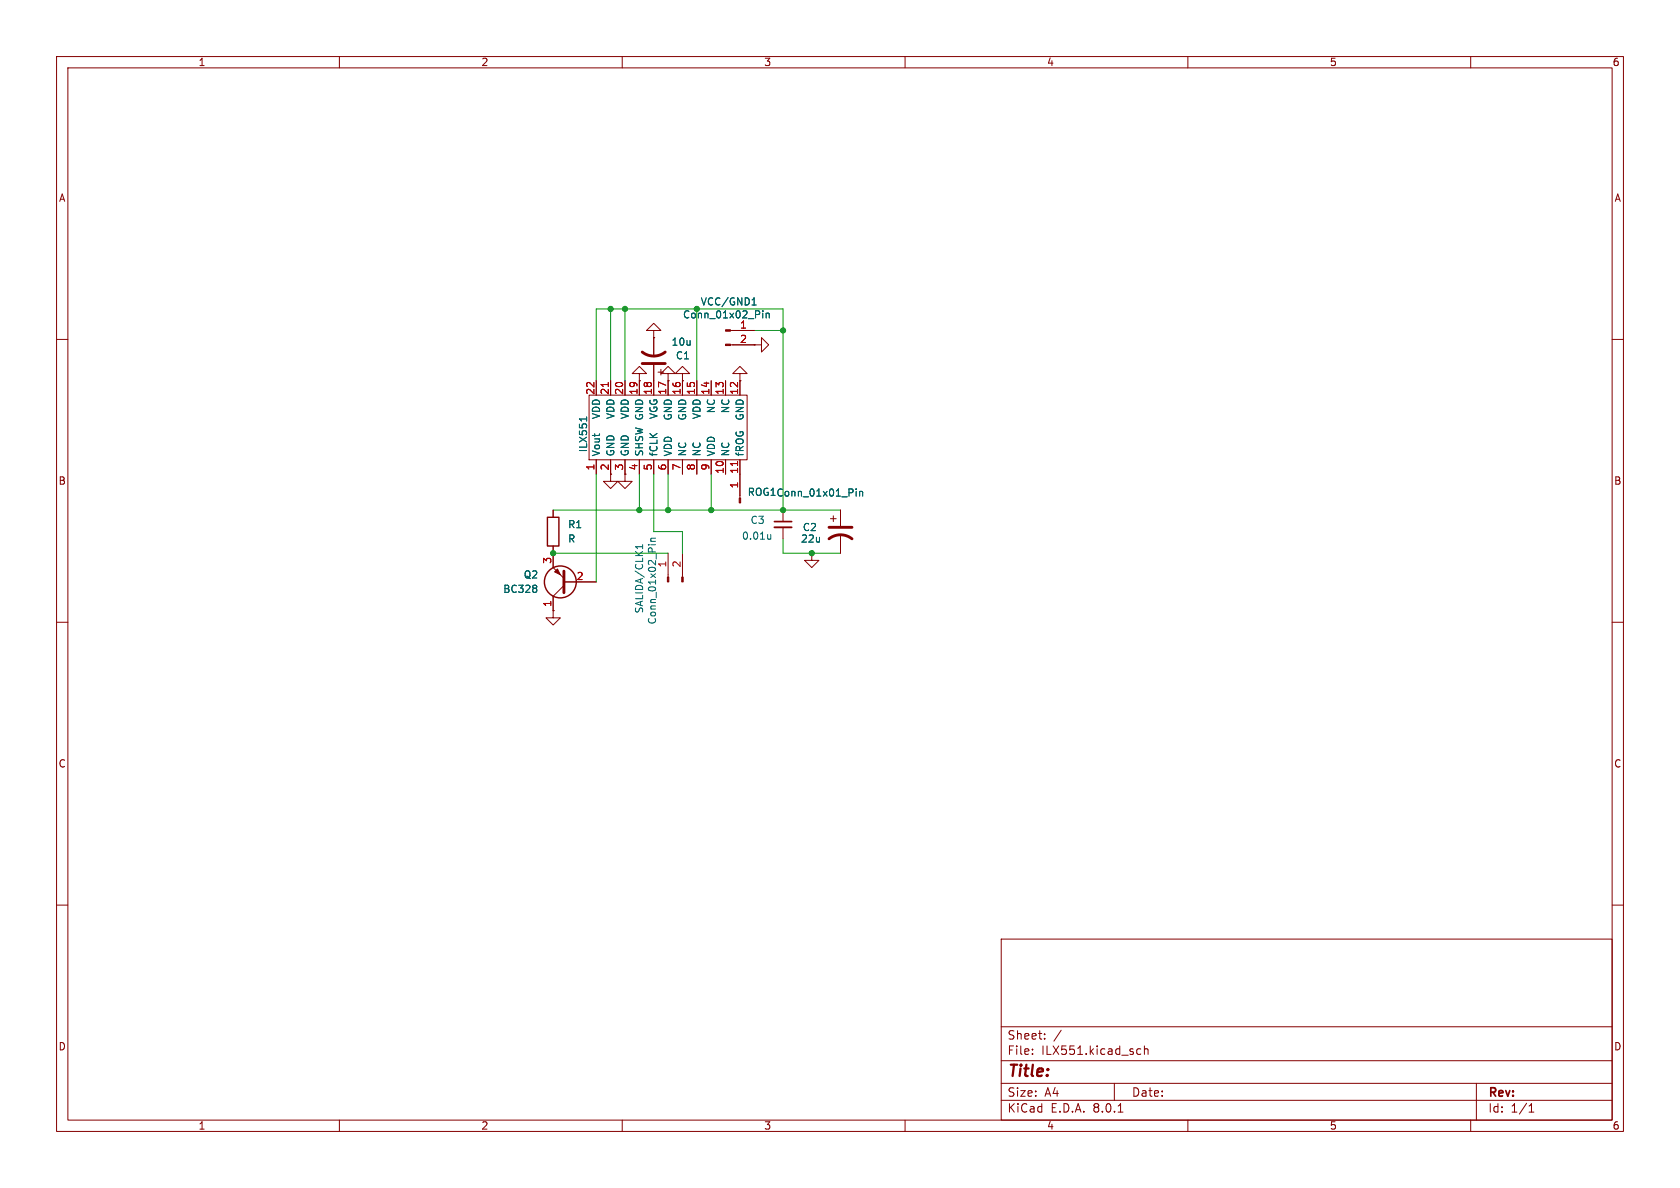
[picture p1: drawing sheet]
<svg xmlns="http://www.w3.org/2000/svg" width="297mm" height="210mm" viewBox="0 0 297 210" stroke-linecap="round" stroke-linejoin="round" font-family="sans-serif">
<g fill="none" stroke="#840000" stroke-width=".18">
<path d="M10 10h277v190h-277zM12 12h273v186h-273zM60 10v2M110 10v2M160 10v2M210 10v2M260 10v2M10 60h2M115.6 58.4h1.2l-1.2-1.2-1.3 1.2h1.3v1.3M115.6 59.7h.1M115.6 59.7v3.3M129.1 58.4h4.2"/>
<path d="M285 60h2M104.1 69.9h28v11.4h-28zM105.4 67.3v2.6M107.9 67.3v2.6M110.5 67.3v2.6M113 66h1.3l-1.3-1.2-1.2 1.2h1.2v1.3M113 67.3h.1M113 67.3v2.6M115.6 64.5v5.4M116.3 65.8h1M116.8 65.3v1M118.1 66h1.3l-1.3-1.2-1.3 1.2h1.3v1.3"/>
<path d="M118.1 67.3h.1M118.1 67.3v2.6M120.6 66h1.3l-1.3-1.2-1.2 1.2h1.2v1.3M120.6 67.3h.1M120.6 67.3v2.6M123.2 67.3v2.6M125.7 67.3v2.6M128.3 67.3v2.6M129.1 61h4.2M130.8 66h1.3l-1.3-1.2-1.3 1.2h1.3v1.3M130.8 67.3h.1M130.8 67.3v2.6"/>
<path d="M133.3 61h1.3v-1.3l1.3 1.3-1.3 1.2v-1.2M133.3 61h.1M97.8 96.5v3.8l1.9 1.9M97.8 90.2v1.2M105.4 81.3v2.5M107.9 81.3v3.8h1.3l-1.3 1.3-1.2-1.3h1.2M110.5 83.8v1.3h1.3l-1.3 1.3-1.3-1.3h1.3M110.5 83.8h.1M110.5 81.3v2.5M113 81.3v2.5M115.6 81.3v2.5M118.1 81.3v2.5"/>
<path d="M118.1 97.8v4.2M120.6 81.3v2.5M120.6 97.8v4.2M123.2 81.3v2.5M125.7 81.3v2.5M128.3 81.3v2.5M130.8 81.3v6.7M138.4 90.2v2M138.4 93.2v2.1M143.5 97.8v1.3h1.3l-1.3 1.2-1.3-1.2h1.3M143.5 97.8h.1M146.8 91.7h1"/>
<path d="M147.3 91.2v1M148.6 90.2v2.8M148.6 94.5v3.3M10 110h2M97.8 108v1.2h1.3l-1.3 1.3-1.3-1.3h1.3M97.8 108h.1M99.7 103.5l-1.9 1.9v2.6M99.7 102.9h5.7M285 110h2M10 160h2M285 160h2M177 166h108v32h-108z"/>
<path d="M60 198v2M110 198v2M160 198v2M177 194.5h108M177 191.5h108M177 187.5h108M177 181.5h108M182.5 186.3v.1M182.5 185.5v.1M184.7 183.6v.1M184.7 182.8v.1M187.6 182.1l-1.3 2"/>
<path d="M197 191.5v3M197.7 196.6h.8M201.1 186.3h.6M201.1 185.5h.6M202.3 185.5l.2-.1 .4 .1 .1 .9M202.3 184.9v1.5M210 198v2M260 198v2M261 191.5v6.5M270.3 196.6h.9M270.3 195.5l.4-.4v1.5"/>
</g>
<path d="M113.5 62.2a3.3 3.3 0 0 0 4.1 0M113.5 64.3h4.1M146.6 95.3a3.3 3.3 0 0 1 4 0M146.6 93.2h4M99.7 101v3.8" fill="none" stroke="#840000" stroke-width=".51"/>
<g fill="#840000" stroke="#840000" stroke-width=".18">
<path d="M128.3 60.8h.8v.3h-.8z"/>
<path d="M128.3 58.3h.8v.2h-.8z"/>
<path d="M98 101.1l.6-.5 .5 1z"/>
<path d="M120.5 102h.3v.9h-.3z"/>
<path d="M118 102h.2v.9h-.2z"/>
<path d="M130.7 88h.2v.9h-.2z"/>
</g>
<g fill="none" stroke="#006464" stroke-width=".18">
<path d="M133 53.9h.7M133.1 53l.2-.4v1.3M134.8 54.9v.2M134.8 55.4v.8M135.4 55.4v.8M135.4 55.5l.2-.1h.3l.1 .8M103.7 73.7v.7M103.7 74.1h-1.3l.2 .1M113.6 96.3v.7M113.6 96.6h-1.3l.4 .4M114.6 96.3h.1M115 96.3h.9"/>
<path d="M115 95.7h.9M115.9 95.1l-.8 .1-.1 .3 .2 .2M136.3 94.5v.8M136.3 95.2l-.4 .1M151.4 86.4v.2M151.4 86.9v.8M152 86.9v.8M152 87l.1-.1h.4v.8M94.8 103.5l.1 .2-.1 .2M94.8 104.1l.1 .1-.1 .5"/>
</g>
<g fill="none" stroke="#840000" stroke-width=".25">
<path d="M96.8 91.4h2v5.1h-2z"/>
<circle cx="99.1" cy="102.9" r="2.82"/>
</g>
<path d="M107.5 67.6v.7M130.4 81.6v.7" fill="none" stroke="#a90000" stroke-width=".18"/>
<path d="M136.9 93.2h3.1" fill="none" stroke="#840000" stroke-width=".33"/>
<path d="M136.9 92.2h3.1" fill="none" stroke="#840000" stroke-width=".3"/>
<g fill="none" stroke="#009600" stroke-width=".18">
<path d="M107.9 54.6v12.7M110.5 54.6v12.7M123.2 54.6v12.7M133.3 58.4h5.1M105.4 67.3v-12.7h33v35.6M97.8 90.2h50.8M97.8 97.8h20.3M105.4 83.8v19.1M113 83.8v6.4M115.6 83.8v10.2h5v3.8M118.1 83.8v6.4M125.7 83.8v6.4"/>
<path d="M138.4 95.3v2.5h10.2"/>
</g>
<g fill="#009600" stroke="#009600" stroke-width=".18">
<circle cx="138.4" cy="90.2" r=".46"/>
<circle cx="125.7" cy="90.2" r=".46"/>
<circle cx="110.5" cy="54.6" r=".46"/>
<circle cx="107.9" cy="54.6" r=".46"/>
<circle cx="123.2" cy="54.6" r=".46"/>
<circle cx="138.4" cy="58.4" r=".46"/>
<circle cx="113" cy="90.2" r=".46"/>
<circle cx="118.1" cy="90.2" r=".46"/>
<circle cx="143.5" cy="97.8" r=".46"/>
<circle cx="97.8" cy="97.8" r=".46"/>
</g>
<text font-size="2.8" fill="#840000" x="178" y="190.9">Title:</text>
<g font-size="2.1" fill="#840000">
<text x="178" y="184">Sheet:</text>
<text x="178" y="186.7">File:</text>
<text x="184.1" y="186.7">ILX551.kicad_sch</text>
<text x="178" y="196.9">KiCad</text>
<text x="178" y="194.1">Size:</text>
<text x="184.7" y="194.1">A4</text>
<text x="185.7" y="196.9">E.D.A.</text>
<text x="193.3" y="196.9">8.0.1</text>
<text x="200" y="194.1">Date:</text>
<text x="263" y="194.3">Rev:</text>
<text x="263" y="196.9">Id:</text>
<text x="267.1" y="196.9">1/1</text>
</g>
<g font-size="1.8" fill="#840000">
<text x="35" y="11.9">1</text>
<text x="85" y="11.9">2</text>
<text x="135" y="11.9">3</text>
<text x="185" y="11.9">4</text>
<text x="235" y="11.9">5</text>
<text x="285" y="11.9">6</text>
<text x="10.3" y="35.9">A</text>
<text x="285.3" y="35.9">A</text>
<text x="107.7" y="83.3" transform="rotate(-90 107.7 83.3)">2</text>
<text x="10.3" y="85.9">B</text>
<text x="285.3" y="85.9">B</text>
<text x="10.3" y="135.9">C</text>
<text x="285.3" y="135.9">C</text>
<text x="10.3" y="185.9">D</text>
<text x="285.3" y="185.9">D</text>
<text x="35" y="199.9">1</text>
<text x="85" y="199.9">2</text>
<text x="135" y="199.9">3</text>
<text x="185" y="199.9">4</text>
<text x="235" y="199.9">5</text>
<text x="285" y="199.9">6</text>
</g>
<g font-size="1.8" fill="#006464">
<text x="120.7" y="56.5">Conn_01x02_Pin</text>
<text x="123.8" y="54.2">VCC/GND1</text>
<text x="118.6" y="61.3">10u</text>
<text x="119.4" y="63.7">C1</text>
<text x="106.3" y="74.2" transform="rotate(-90 106.3 74.2)">VDD</text>
<text x="108.8" y="74.2" transform="rotate(-90 108.8 74.2)">VDD</text>
<text x="111.4" y="74.2" transform="rotate(-90 111.4 74.2)">VDD</text>
<text x="116.4" y="74.2" transform="rotate(-90 116.4 74.2)">VGG</text>
<text x="119" y="74.4" transform="rotate(-90 119 74.4)">GND</text>
<text x="121.5" y="74.4" transform="rotate(-90 121.5 74.4)">GND</text>
<text x="124.1" y="74.2" transform="rotate(-90 124.1 74.2)">VDD</text>
<text x="126.6" y="73.2" transform="rotate(-90 126.6 73.2)">NC</text>
<text x="129.1" y="73.2" transform="rotate(-90 129.1 73.2)">NC</text>
<text x="131.7" y="74.4" transform="rotate(-90 131.7 74.4)">GND</text>
<text x="104" y="80" transform="rotate(-90 104 80)">ILX551</text>
<text x="106.3" y="80.8" transform="rotate(-90 106.3 80.8)">Vout</text>
<text x="108.8" y="80.8" transform="rotate(-90 108.8 80.8)">GND</text>
<text x="111.4" y="80.8" transform="rotate(-90 111.4 80.8)">GND</text>
<text x="113.9" y="80.8" transform="rotate(-90 113.9 80.8)">SHSW GND</text>
<text x="116.4" y="80.8" transform="rotate(-90 116.4 80.8)">fCLK</text>
<text x="119" y="80.8" transform="rotate(-90 119 80.8)">VDD</text>
<text x="121.5" y="80.8" transform="rotate(-90 121.5 80.8)">NC</text>
<text x="124.1" y="80.8" transform="rotate(-90 124.1 80.8)">NC</text>
<text x="126.6" y="80.8" transform="rotate(-90 126.6 80.8)">VDD</text>
<text x="129.1" y="80.8" transform="rotate(-90 129.1 80.8)">NC</text>
<text x="131.7" y="80.8" transform="rotate(-90 131.7 80.8)">fROG</text>
<text x="132.1" y="87.9">ROG1Conn_01x01_Pin</text>
<text x="100.3" y="93.6">R1</text>
<text x="131.1" y="95.6">0.01u</text>
<text x="132.6" y="92.8">C3</text>
<text x="141.8" y="94.1">C2</text>
<text x="100.3" y="96.1">R</text>
<text x="141.5" y="96.1">22u</text>
<text x="88.9" y="105">BC328</text>
<text x="92.5" y="102.5">Q2</text>
<text x="113.9" y="108.5" transform="rotate(-90 113.9 108.5)">SALIDA/CLK1</text>
<text x="116.2" y="110.5" transform="rotate(-90 116.2 110.5)">Conn_01x02_Pin</text>
</g>
<g font-size="1.8" fill="#a90000">
<text x="130.7" y="58.2">1</text>
<text x="130.7" y="60.7">2</text>
<text x="105.2" y="69.9" transform="rotate(-90 105.2 69.9)">22</text>
<text x="107.7" y="69.9" transform="rotate(-90 107.7 69.9)">21</text>
<text x="110.2" y="69.9" transform="rotate(-90 110.2 69.9)">20</text>
<text x="112.8" y="69.9" transform="rotate(-90 112.8 69.9)">19</text>
<text x="115.3" y="69.9" transform="rotate(-90 115.3 69.9)">18</text>
<text x="117.9" y="69.9" transform="rotate(-90 117.9 69.9)">17</text>
<text x="120.4" y="69.9" transform="rotate(-90 120.4 69.9)">16</text>
<text x="122.9" y="69.9" transform="rotate(-90 122.9 69.9)">15</text>
<text x="125.5" y="69.9" transform="rotate(-90 125.5 69.9)">14</text>
<text x="128" y="69.9" transform="rotate(-90 128 69.9)">13</text>
<text x="130.6" y="69.9" transform="rotate(-90 130.6 69.9)">12</text>
<text x="105.2" y="83.3" transform="rotate(-90 105.2 83.3)">1</text>
<text x="110.2" y="83.3" transform="rotate(-90 110.2 83.3)">3</text>
<text x="112.8" y="83.3" transform="rotate(-90 112.8 83.3)">4</text>
<text x="115.3" y="83.3" transform="rotate(-90 115.3 83.3)">5</text>
<text x="117.9" y="83.3" transform="rotate(-90 117.9 83.3)">6</text>
<text x="120.4" y="83.3" transform="rotate(-90 120.4 83.3)">7</text>
<text x="122.9" y="83.3" transform="rotate(-90 122.9 83.3)">8</text>
<text x="125.5" y="83.3" transform="rotate(-90 125.5 83.3)">9</text>
<text x="128" y="83.9" transform="rotate(-90 128 83.9)">10</text>
<text x="130.6" y="83.9" transform="rotate(-90 130.6 83.9)">11</text>
<text x="130.6" y="86.4" transform="rotate(-90 130.6 86.4)">1</text>
<text x="97.5" y="99.8" transform="rotate(-90 97.5 99.8)">3</text>
<text x="117.9" y="100.4" transform="rotate(-90 117.9 100.4)">1</text>
<text x="120.4" y="100.4" transform="rotate(-90 120.4 100.4)">2</text>
<text x="97.5" y="107.4" transform="rotate(-90 97.5 107.4)">1</text>
<text x="101.8" y="102.6">2</text>
</g>
</svg>
